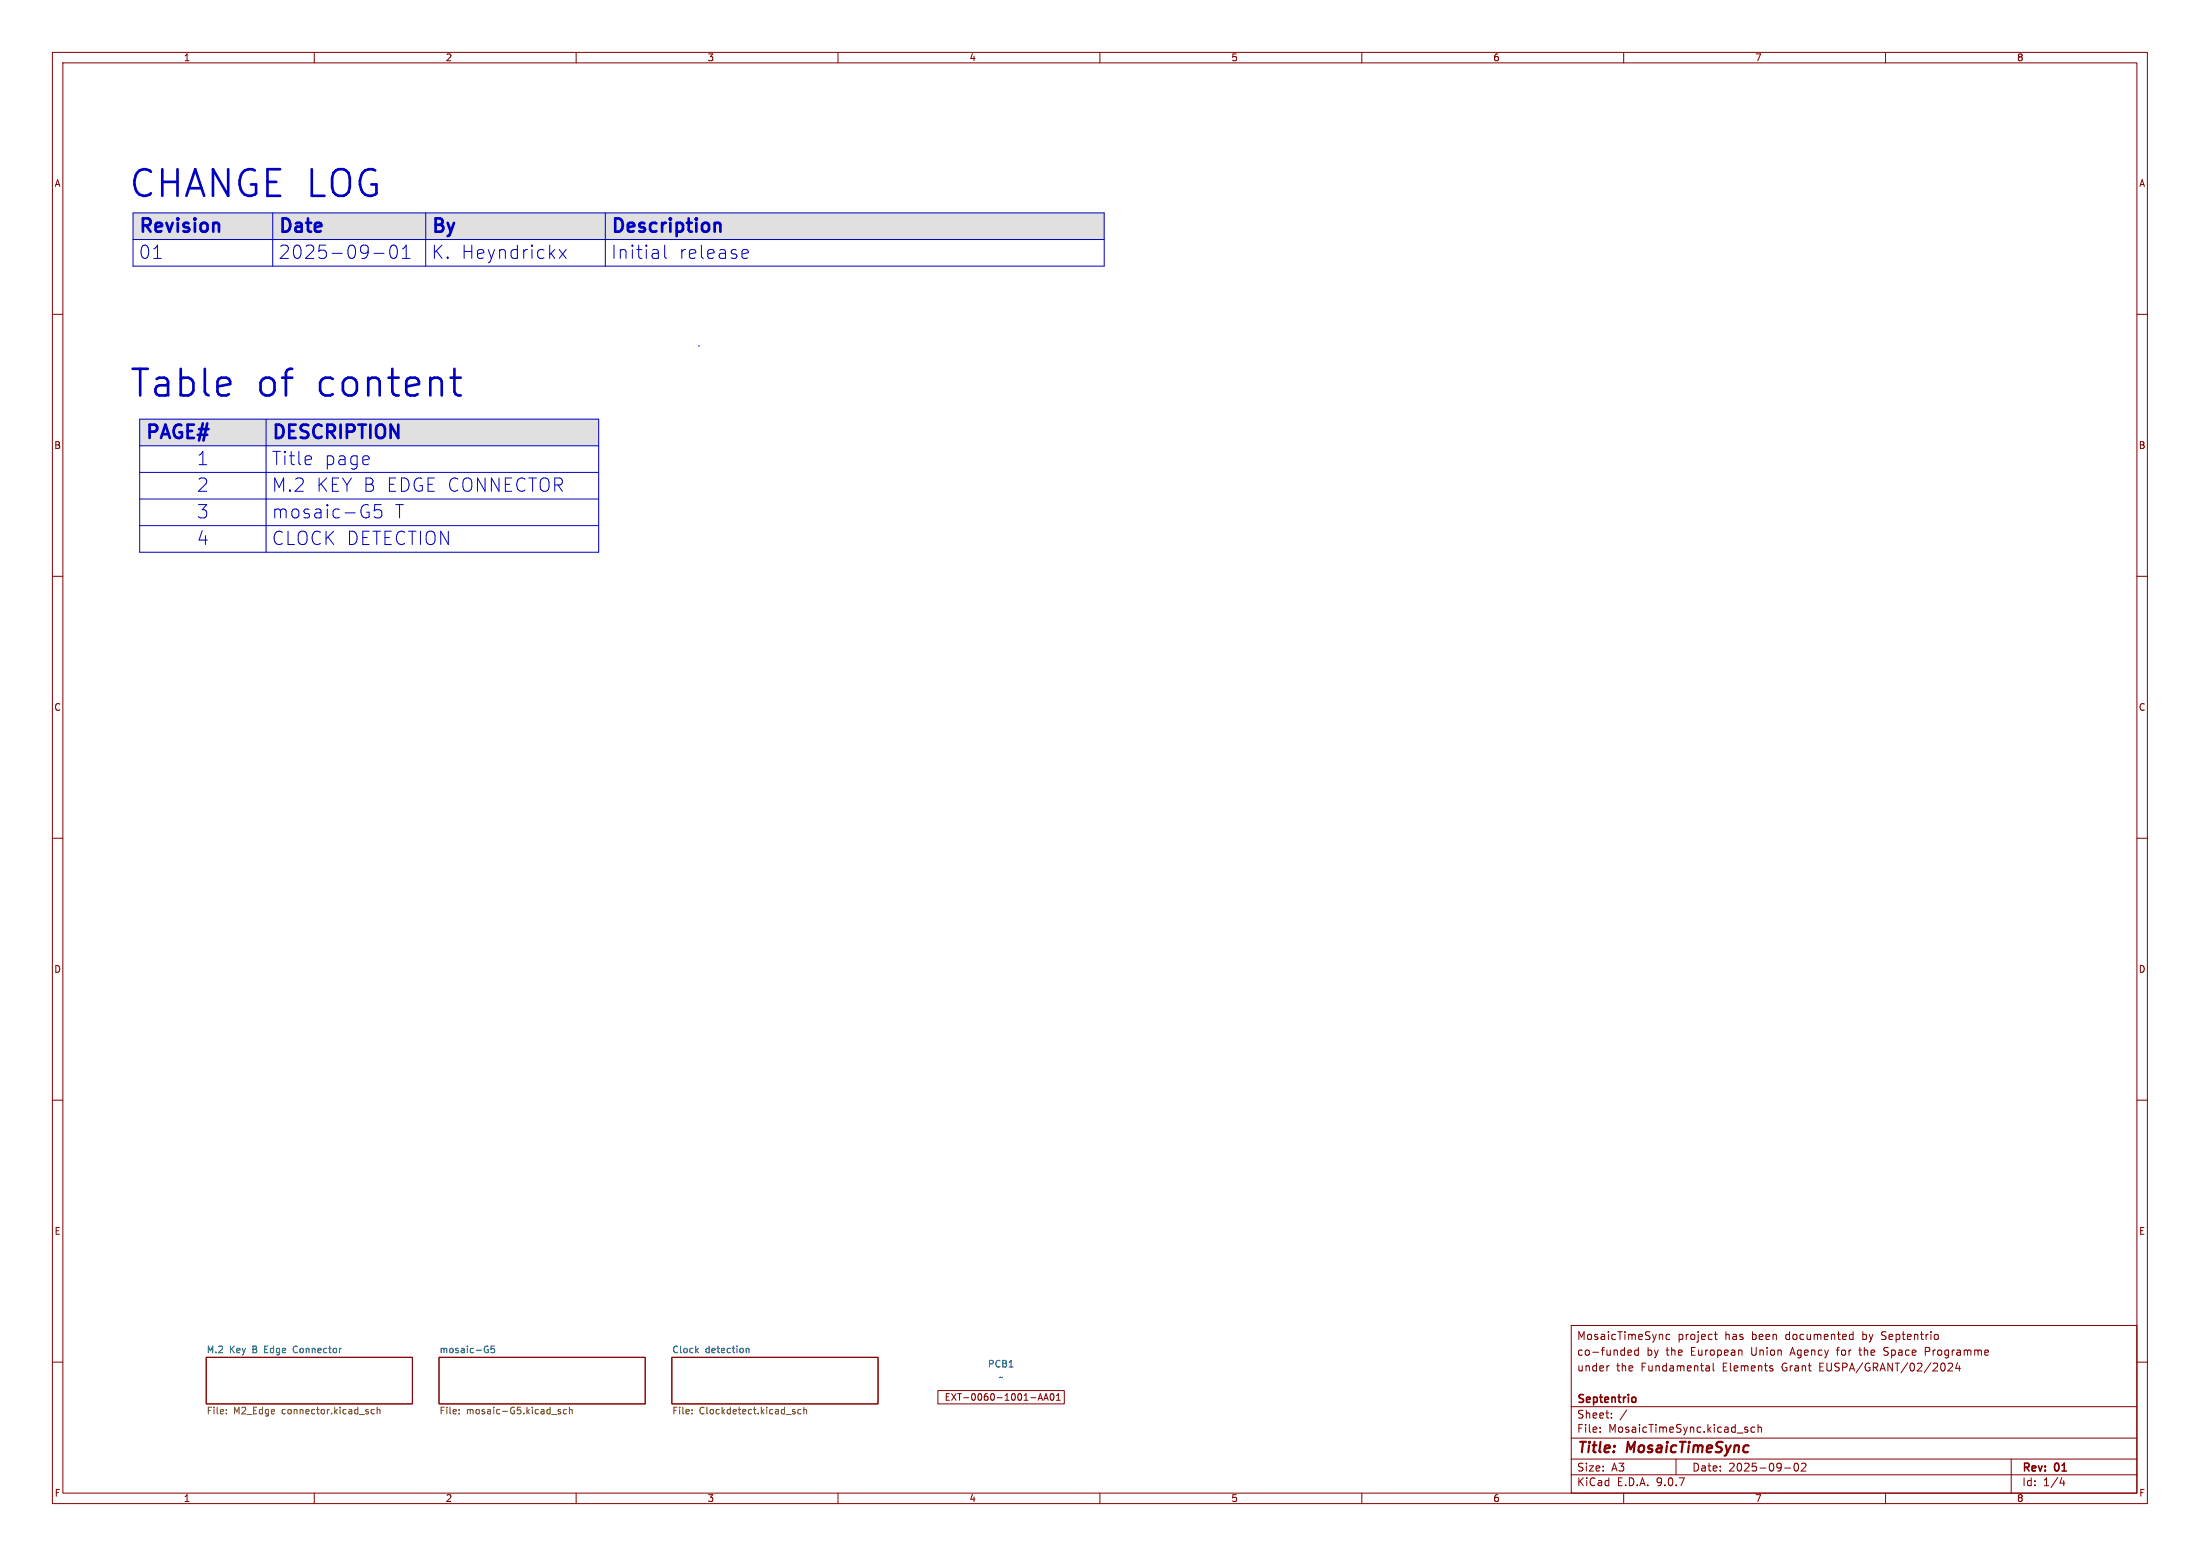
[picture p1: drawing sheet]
<svg xmlns="http://www.w3.org/2000/svg" width="297mm" height="210mm" viewBox="0 0 297 210" stroke-linecap="round" stroke-linejoin="round" font-family="sans-serif">
<g fill="none" stroke="#840000" stroke-width=".14">
<path d="M7.1 7.1h282.8v195.8h-282.8zM8.5 8.5h280v193h-280zM42.4 7.1v1.4M77.8 7.1v1.4M113.1 7.1v1.4M148.5 7.1v1.4M183.8 7.1v1.4M219.2 7.1v1.4M254.6 7.1v1.4M7.1 42.4h1.4M288.5 42.4h1.4M7.1 77.8h1.4"/>
<path d="M288.5 77.8h1.4M7.1 113.1h1.4M288.5 113.1h1.4M7.1 148.5h1.4M288.5 148.5h1.4M212.1 178.9h76.4v22.6h-76.4zM231.6 179.7v.9l.2 .2M250.2 179.7v1.1M7.1 183.8h1.4M27.8 183.2h27.9v6.3h-27.9zM59.3 183.2h27.8v6.3h-27.8zM90.7 183.2h27.8v6.3h-27.8z"/>
<path d="M212.1 199h76.4M212.1 196.9h76.4M212.1 194.1h76.4M212.1 189.9h76.4M216 193.2v.1M216 192.7v.1M217.2 184.3l-.2 .1M217.5 191.3v.1M217.5 190.7v.1M219.6 190.3l-.9 1.4M219.8 182.9h.4M219.8 182.3l.3-.1 .2 .3-.5 .1"/>
<path d="M221.2 182.3l-.3-.1-.2 .2 .1 .5h.4M221.2 181.9v1M225.4 180.1h-.3l-.2 .2 .1 .4h.4M226.3 196.9v2.1M230.4 184.3h.2l.2 .2v.5M230.8 185h-.4M230.8 184.6h-.4M231.3 184v.9l.1 .1M231.4 180.1h.4M235.7 193h.2l.1 .2-.2 .1h-.2M235.7 192.6l.2 .1M236.9 192.7l-.3-.1-.2 .2 .1 .5h.4"/>
<path d="M237.3 192.7l.2-.1 .2 .1 .1 .6M237.3 192.2v1.1M239.2 184.7l.2 .1-.2 .2M239.2 184.3l.1 .1M240.9 198.1h.8M242.3 197.6l.1-.1a.57 .57 0 0 1 .4 .5 .57 .57 0 0 1-.4 .5l-.1-.1-.1-.3zM243.2 197.6l.4-.1 .2 .1v.2l-.6 .7h.6M249.8 180.7h.4M249.8 180.1h.4M250.9 182.2h.4M254.3 182.9h.4M254.5 181.9l-.2 .2 .1 .2 .1 .1"/>
<path d="M259.9 182.4h.4M260.3 181.9h-.4v1M261.6 180.1l.1 .2-.1 .4M263 184.1l.4-.1 .2 .1v.2l-.7 .7h.7M264.3 183.9l-.3 .8h.7M264.5 184.3v.7M271.5 196.9v4.6M278.4 199.4l-.3 .8h.7M278.6 199.8v.7M288.5 183.8h1.4M42.4 201.5v1.4M77.8 201.5v1.4"/>
<path d="M113.1 201.5v1.4M148.5 201.5v1.4M183.8 201.5v1.4M219.2 201.5v1.4M254.6 201.5v1.4"/>
</g>
<path d="M220.5 188.6h.2l.1 .2v.4l-.3 .1" fill="none" stroke="#840000" stroke-width=".21"/>
<g fill="#e0e0e0">
<path d="M18 28.7h18.8v3.6h-18.8z"/>
<path d="M36.8 28.7h20.7v3.6h-20.7z"/>
<path d="M57.5 28.7h24.2v3.6h-24.2z"/>
<path d="M81.7 28.7h67.4v3.6h-67.4z"/>
<path d="M18.9 56.6h17v3.6h-17z"/>
<path d="M35.9 56.6h44.9v3.6h-44.9z"/>
</g>
<path d="M27.8 183.2h27.9v6.3h-27.9zM59.3 183.2h27.8v6.3h-27.8zM90.7 183.2h27.8v6.3h-27.8zM126.6 187.7h17.1v1.8h-17.1zM140.1 189l.3-.9 .3 .9M140.2 188.7h.5M140.9 189l.3-.9 .3 .9M141 188.7h.4M141.9 188.1h.1a.48 .48 0 0 1 .3 .4 .48 .48 0 0 1-.3 .5 .6 .6 0 0 1-.1-.9zM142.6 189h.5M142.6 188.3l.3-.2v.9" fill="none" stroke="#840000" stroke-width=".14"/>
<path d="M65.7 181.7h.2M65.8 182.2h.1v.3l-.2 .1M66.7 181.7h-.4v.4l.1-.1 .3 .1 .1 .1-.1 .3-.1 .1-.3-.1M94 182.2l.3 .4M94.3 182l-.4 .3M100.7 182v.6M100.7 182.1l.2-.1h.2v.6" fill="none" stroke="#006464" stroke-width=".14"/>
<g fill="none" stroke="#725600" stroke-width=".14">
<path d="M30.6 190.7v.1M30.6 190.3v.1M50.5 190.3l-.2-.1-.2 .2 .1 .4h.3M50.9 190.3l.1-.1 .3 .1v.5M50.9 189.9v.9M62 190.7v.1M62 190.3v.1M75.7 190.3l-.2-.1-.2 .2 .1 .1 .3 .1v.2h-.4M76.5 190.3l-.3-.1-.1 .2v.4h.4M76.9 190.3l.1-.1 .2 .1 .1 .5M76.9 189.9v.9M93.4 190.7v.1"/>
<path d="M93.4 190.3v.1M107.1 190.5l.2 .1 .1 .1-.3 .1M107.1 190.2l.2 .1M108.1 190.3l-.2-.1-.2 .2 .1 .4h.3M108.5 190.3l.1-.1 .3 .1v.5M108.5 189.9v.9"/>
</g>
<g fill="none" stroke="#0000c2" stroke-width=".36">
<path d="M20.2 29.6l-.2-.1h-.7v1.8M24 29.5l-.1 .1h.1M24 29.5l.1 .1h-.1M24 29.5v.1M26.3 29.5l-.1 .1h.1M26.3 29.5l.1 .1h-.1M26.3 29.5v.1M39 29.7l-.4-.2h-.4v1.8M41.6 29.5v1.5M59.7 29.6l-.3-.1h-.6v1.8M83.9 29.7l-.4-.2h-.4v1.8M90.5 29.5l-.1 .1h.1"/>
<path d="M90.5 29.5l.1 .1h-.1M90.5 29.5v.1M93 29.5v1.5M94 29.5l-.1 .1h.1M94 29.5l.1 .1h-.1M94 29.5v.1M96.7 30.1l.5 .1 .1 .1v1M21.1 57.5l-.2-.2h-.7v1.8M21.7 59.1l.6-1.8 .6 1.8M24.5 57.4a.65 .65 0 0 0-.9 .2M26.2 57.3h-.9v1.8M27.4 57.1l-.5 2.4"/>
<path d="M28 57.1l-.5 2.4M38.1 57.6l-.4-.3h-.4v1.8M39.9 57.3h-.8v1.8M41.6 57.4l-.7-.1-.2 .2M43.4 57.5a.62 .62 0 0 0-.9 .1M45.1 57.5l-.2-.2h-.7v1.8M46 57.3v1.8M47.8 57.5l-.3-.2h-.7v1.8M48.4 57.3h1M48.9 57.3v1.8M50 57.3v1.8M50.9 57.6a.61 .61 0 0 1 1 0"/>
<path d="M53.8 57.3v1.8l-1.1-1.8v1.8"/>
</g>
<g fill="none" stroke="#0000c2" stroke-width=".14">
<path d="M18 32.3h131.1M18 28.7h131.1v7.2h-131.1zM36.8 28.7v7.2M50.5 34.2h1.3M52.9 33.2a.43 .43 0 0 1 .7 .2 1.06 1.06 0 0 1-.4 1.5 .46 .46 0 0 1-.5-.4 1.4 1.4 0 0 1 .2-1.3zM54.3 34.9h1.1M54.3 33.6l.5-.5v1.8M57.5 28.7v7.2M75.5 33.7l.9 1.2M76.4 33.7l-.9 1.2M81.7 28.7v7.2M89.7 33.1v1.5l.3 .3"/>
<path d="M100.4 33.7l.5 .1 .1 .3-.8 .2M100.9 34.8l-.5 .1M18.9 56.6h61.9v17.9h-61.9zM35.9 56.6v17.9M94.3 46.7h.1M18.9 60.2h61.9M18.9 63.8h61.9M18.9 67.4h61.9M18.9 70.9h61.9M49.3 68.1l.4 .1M49.5 69.1h.3v.6l-.5 .2M51.5 68.1h-.9l-.1 .9 .3-.2 .6 .1 .1 .2v.6l-.3 .2h-.4l-.3-.2"/>
</g>
<g font-size="5" fill="#0000c2">
<text x="17.3" y="27.1">CHANGE LOG</text>
<text x="17.4" y="54.1">Table</text>
<text x="34.7" y="54.1">of</text>
<text x="43.1" y="54.1">content</text>
</g>
<g font-size="2.5" fill="#0000c2">
<text x="18.6" y="32.3">Revision</text>
<text x="18.6" y="35.1">01</text>
<text x="37.5" y="32.3">Date</text>
<text x="37.5" y="35.1">2025-09-01</text>
<text x="58.1" y="32.3">By</text>
<text x="58.1" y="35.1">K. Heyndrickx</text>
<text x="82.4" y="32.3">Description</text>
<text x="82.4" y="35.1">Initial</text>
<text x="91.5" y="35.1">release</text>
<text x="19.5" y="60.1">PAGE#</text>
<text x="26.6" y="63">1</text>
<text x="36.6" y="60.1">DESCRIPTION</text>
<text x="36.6" y="63">Title</text>
<text x="43.7" y="63">page</text>
<text x="26.6" y="66.6">2</text>
<text x="26.6" y="70.1">3</text>
<text x="36.6" y="66.6">M.2</text>
<text x="36.6" y="70.1">mosaic-G5</text>
<text x="42.5" y="66.6">KEY B EDGE CONNECTOR</text>
<text x="53.1" y="70.1">T</text>
<text x="26.6" y="73.7">4</text>
<text x="36.6" y="73.7">CLOCK DETECTION</text>
</g>
<g font-size="2" fill="#840000">
<text x="212.8" y="196.5">Title:</text>
<text x="219.7" y="196.5">MosaicTimeSync</text>
</g>
<g font-size="1.5" fill="#840000">
<text x="212.8" y="185.2">under</text>
<text x="212.8" y="183.1">co-funded</text>
<text x="212.8" y="181">MosaicTimeSync</text>
<text x="218.2" y="185.2">the</text>
<text x="221.6" y="185.2">Fundamental</text>
<text x="222.3" y="183.1">by</text>
<text x="225" y="183.1">the</text>
<text x="226.5" y="181">project</text>
<text x="228.4" y="183.1">European</text>
<text x="232.7" y="185.2">Elements</text>
<text x="232.9" y="181">has</text>
<text x="236.6" y="181">been</text>
<text x="236.6" y="183.1">Union</text>
<text x="240.7" y="185.2">Grant</text>
<text x="241.3" y="181">documented</text>
<text x="242" y="183.1">Agency</text>
<text x="245.9" y="185.2">EUSPA/GRANT/02/2024</text>
<text x="248.4" y="183.1">for</text>
<text x="251.5" y="183.1">the</text>
<text x="251.7" y="181">by</text>
<text x="254.4" y="181">Septentrio</text>
<text x="254.9" y="183.1">Space</text>
<text x="260.6" y="183.1">Programme</text>
<text x="212.8" y="191.6">Sheet:</text>
<text x="212.8" y="189.6">Septentrio</text>
<text x="212.8" y="193.5">File:</text>
<text x="217.1" y="193.5">MosaicTimeSync.kicad_sch</text>
<text x="212.8" y="200.7">KiCad</text>
<text x="212.8" y="198.7">Size:</text>
<text x="217.5" y="198.7">A3</text>
<text x="218.3" y="200.7">E.D.A.</text>
<text x="223.7" y="200.7">9.0.7</text>
<text x="228.4" y="198.7">Date:</text>
<text x="233.3" y="198.7">2025-09-02</text>
<text x="272.9" y="198.9">Rev:</text>
<text x="272.9" y="200.7">Id:</text>
<text x="275.8" y="200.7">1/4</text>
<text x="277.4" y="198.9">01</text>
</g>
<g font-size="1.3" fill="#840000">
<text x="24.7" y="8.4">1</text>
<text x="60.1" y="8.4">2</text>
<text x="95.5" y="8.4">3</text>
<text x="130.8" y="8.4">4</text>
<text x="166.2" y="8.4">5</text>
<text x="201.5" y="8.4">6</text>
<text x="236.9" y="8.4">7</text>
<text x="272.2" y="8.4">8</text>
<text x="7.3" y="25.4">A</text>
<text x="288.7" y="25.4">A</text>
<text x="7.2" y="60.7">B</text>
<text x="288.7" y="60.7">B</text>
<text x="7.2" y="96.1">C</text>
<text x="288.7" y="96.1">C</text>
<text x="7.2" y="131.4">D</text>
<text x="288.7" y="131.4">D</text>
<text x="7.3" y="166.8">E</text>
<text x="288.7" y="166.8">E</text>
<text x="127.5" y="189.2">EXT-0060-1001-AA01</text>
<text x="7.3" y="202.1">F</text>
<text x="24.7" y="202.9">1</text>
<text x="60.1" y="202.9">2</text>
<text x="95.5" y="202.9">3</text>
<text x="130.8" y="202.9">4</text>
<text x="166.2" y="202.9">5</text>
<text x="201.5" y="202.9">6</text>
<text x="236.9" y="202.9">7</text>
<text x="272.2" y="202.9">8</text>
<text x="288.7" y="202.1">F</text>
</g>
<g font-size="1.3" fill="#006464">
<text x="27.8" y="182.7">M.2</text>
<text x="31" y="182.7">Key</text>
<text x="34.2" y="182.7">B</text>
<text x="35.9" y="182.7">Edge</text>
<text x="39.9" y="182.7">Connector</text>
<text x="59.3" y="182.7">mosaic-G5</text>
<text x="90.7" y="182.7">Clock</text>
<text x="95.2" y="182.7">detection</text>
<text x="133.3" y="184.7">PCB1</text>
<text x="134.8" y="186.5">~</text>
</g>
<g font-size="1.3" fill="#725600">
<text x="27.8" y="191.1">File:</text>
<text x="31.5" y="191.1">M2_Edge</text>
<text x="38.1" y="191.1">connector.kicad_sch</text>
<text x="59.3" y="191.1">File:</text>
<text x="63" y="191.1">mosaic-G5.kicad_sch</text>
<text x="90.7" y="191.1">File:</text>
<text x="94.4" y="191.1">Clockdetect.kicad_sch</text>
</g>
</svg>
